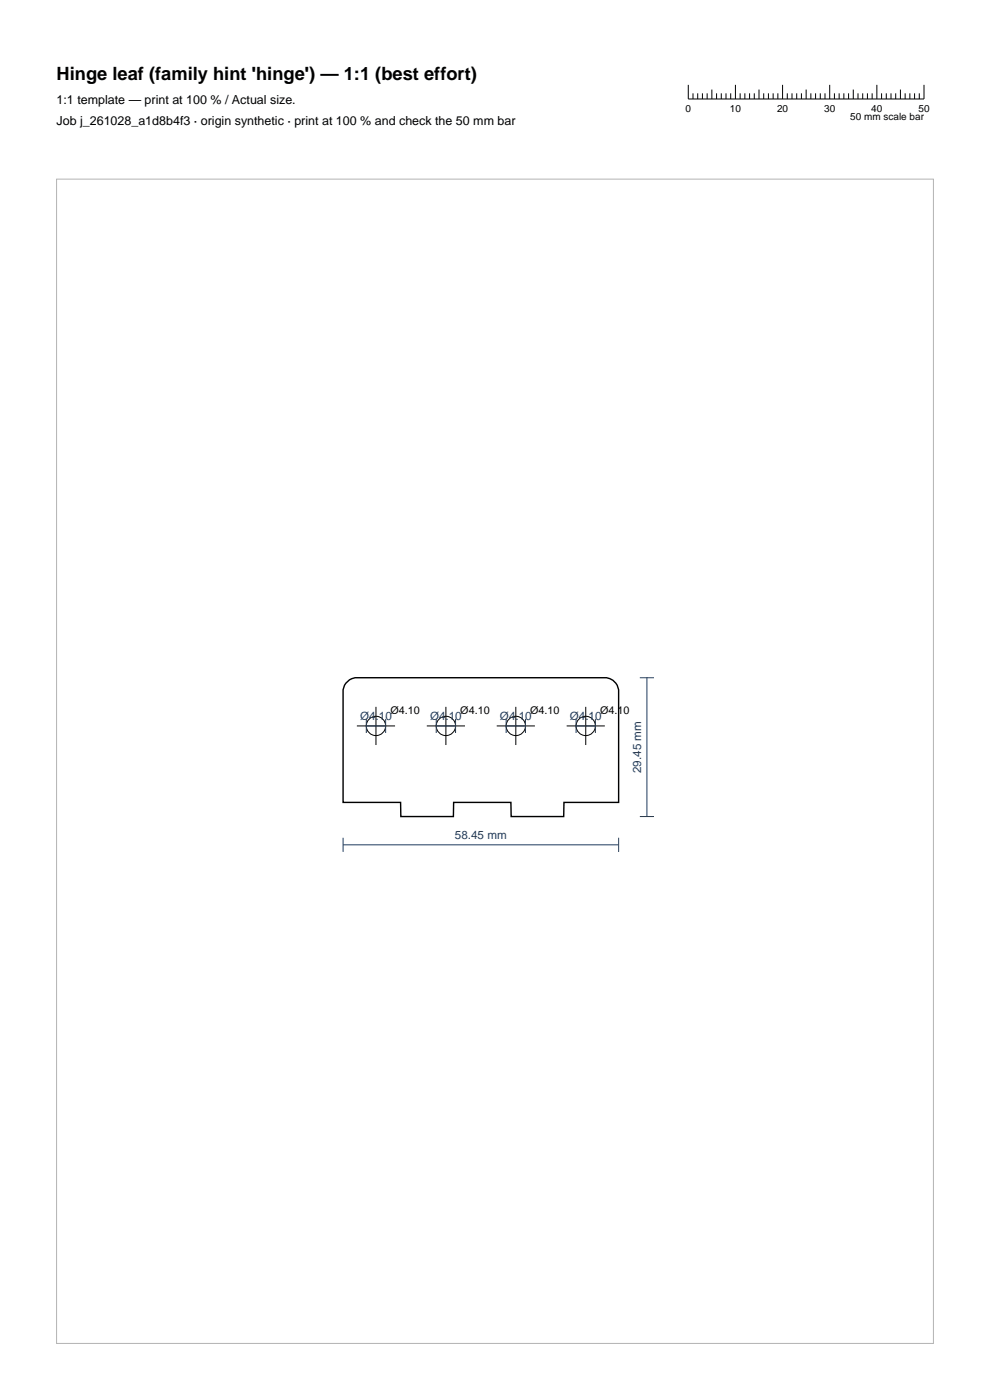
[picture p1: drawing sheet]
<svg xmlns="http://www.w3.org/2000/svg" width="210mm" height="297mm" viewBox="0 0 210 297" stroke-linecap="round" stroke-linejoin="round" font-family="sans-serif">
<g fill="none" stroke="#000" stroke-width=".21">
<path d="M146 18v3h50v-3M147 19.8v1.2M148 19.8v1.2M149 19.8v1.2M150 19.8v1.2M151 19v2M152 19.8v1.2M153 19.8v1.2M154 19.8v1.2M155 19.8v1.2M156 18v3M157 19.8v1.2"/>
<path d="M158 19.8v1.2M159 19.8v1.2M160 19.8v1.2M161 19v2M162 19.8v1.2M163 19.8v1.2M164 19.8v1.2M165 19.8v1.2M166 18v3M167 19.8v1.2M168 19.8v1.2M169 19.8v1.2"/>
<path d="M170 19.8v1.2M171 19v2M172 19.8v1.2M173 19.8v1.2M174 19.8v1.2M175 19.8v1.2M176 18v3M177 19.8v1.2M178 19.8v1.2M179 19.8v1.2M180 19.8v1.2M181 19v2"/>
<path d="M182 19.8v1.2M183 19.8v1.2M184 19.8v1.2M185 19.8v1.2M186 18v3M187 19.8v1.2M188 19.8v1.2M189 19.8v1.2M190 19.8v1.2M191 19v2M192 19.8v1.2M193 19.8v1.2"/>
<path d="M194 19.8v1.2M195 19.8v1.2M75.7 154h8.1M79.8 150v8.1M90.5 154h8.1M94.6 150v8.1M105.4 154h8.1M109.4 150v8.1M120.2 154h8.1M124.2 150v8.1"/>
<circle cx="79.7" cy="154" r="2.05"/>
<circle cx="94.6" cy="154" r="2.05"/>
<circle cx="109.4" cy="154" r="2.05"/>
<circle cx="124.2" cy="154" r="2.05"/>
</g>
<path d="M73.4 144.9l.7-.7 1.2-.4h53.4a3 3 0 0 1 2.5 2.5v23.9h-11.6v3h-11.2v-3h-12.2v3h-11.2v-3h-12.2v-23.9z" fill="none" stroke="#000" stroke-width=".3"/>
<g fill="none" stroke="#1f3b5e" stroke-width=".21">
<path d="M77.7 154h4.1M77.7 152.5v3M81.8 152.5v3M92.5 154h4.1M92.5 152.5v3M96.6 152.5v3M107.4 154h4.1M107.4 152.5v3M111.5 152.5v3M122.2 154h4.1M122.2 152.5v3M126.3 152.5v3"/>
<path d="M135.7 143.8h3M137.2 143.8v29.4M72.8 179.2h58.4M72.8 177.7v3M131.2 177.7v3M135.7 173.2h3"/>
</g>
<path d="M12 38h186v247h-186z" fill="none" stroke="#b3b3b3" stroke-width=".21"/>
<text font-size="3.9" x="12" y="17">Hinge leaf (family hint 'hinge') — 1:1 (best effort)</text>
<g font-size="2.6">
<text x="12" y="22">1:1 template — print at 100 % / Actual size.</text>
<text x="12" y="26.5">Job j_261028_a1d8b4f3 · origin synthetic · print at 100 % and check the 50 mm bar</text>
</g>
<g font-size="2.5" fill="#1f3b5e">
<text x="76.4" y="152.8">Ø4.10</text>
<text x="91.2" y="152.8">Ø4.10</text>
<text x="106.1" y="152.8">Ø4.10</text>
<text x="120.9" y="152.8">Ø4.10</text>
<text x="136" y="164" transform="rotate(-90 136 164)">29.45 mm</text>
<text x="96.5" y="178">58.45 mm</text>
</g>
<g font-size="2.3">
<text x="82.8" y="151.5">Ø4.10</text>
<text x="97.6" y="151.5">Ø4.10</text>
<text x="112.5" y="151.5">Ø4.10</text>
<text x="127.3" y="151.5">Ø4.10</text>
</g>
<g font-size="2.1">
<text x="145.4" y="23.8">0</text>
<text x="154.8" y="23.8">10</text>
<text x="164.8" y="23.8">20</text>
<text x="174.8" y="23.8">30</text>
<text x="184.8" y="23.8">40</text>
<text x="194.8" y="23.8">50</text>
<text x="180.4" y="25.5">50 mm scale bar</text>
</g>
</svg>
